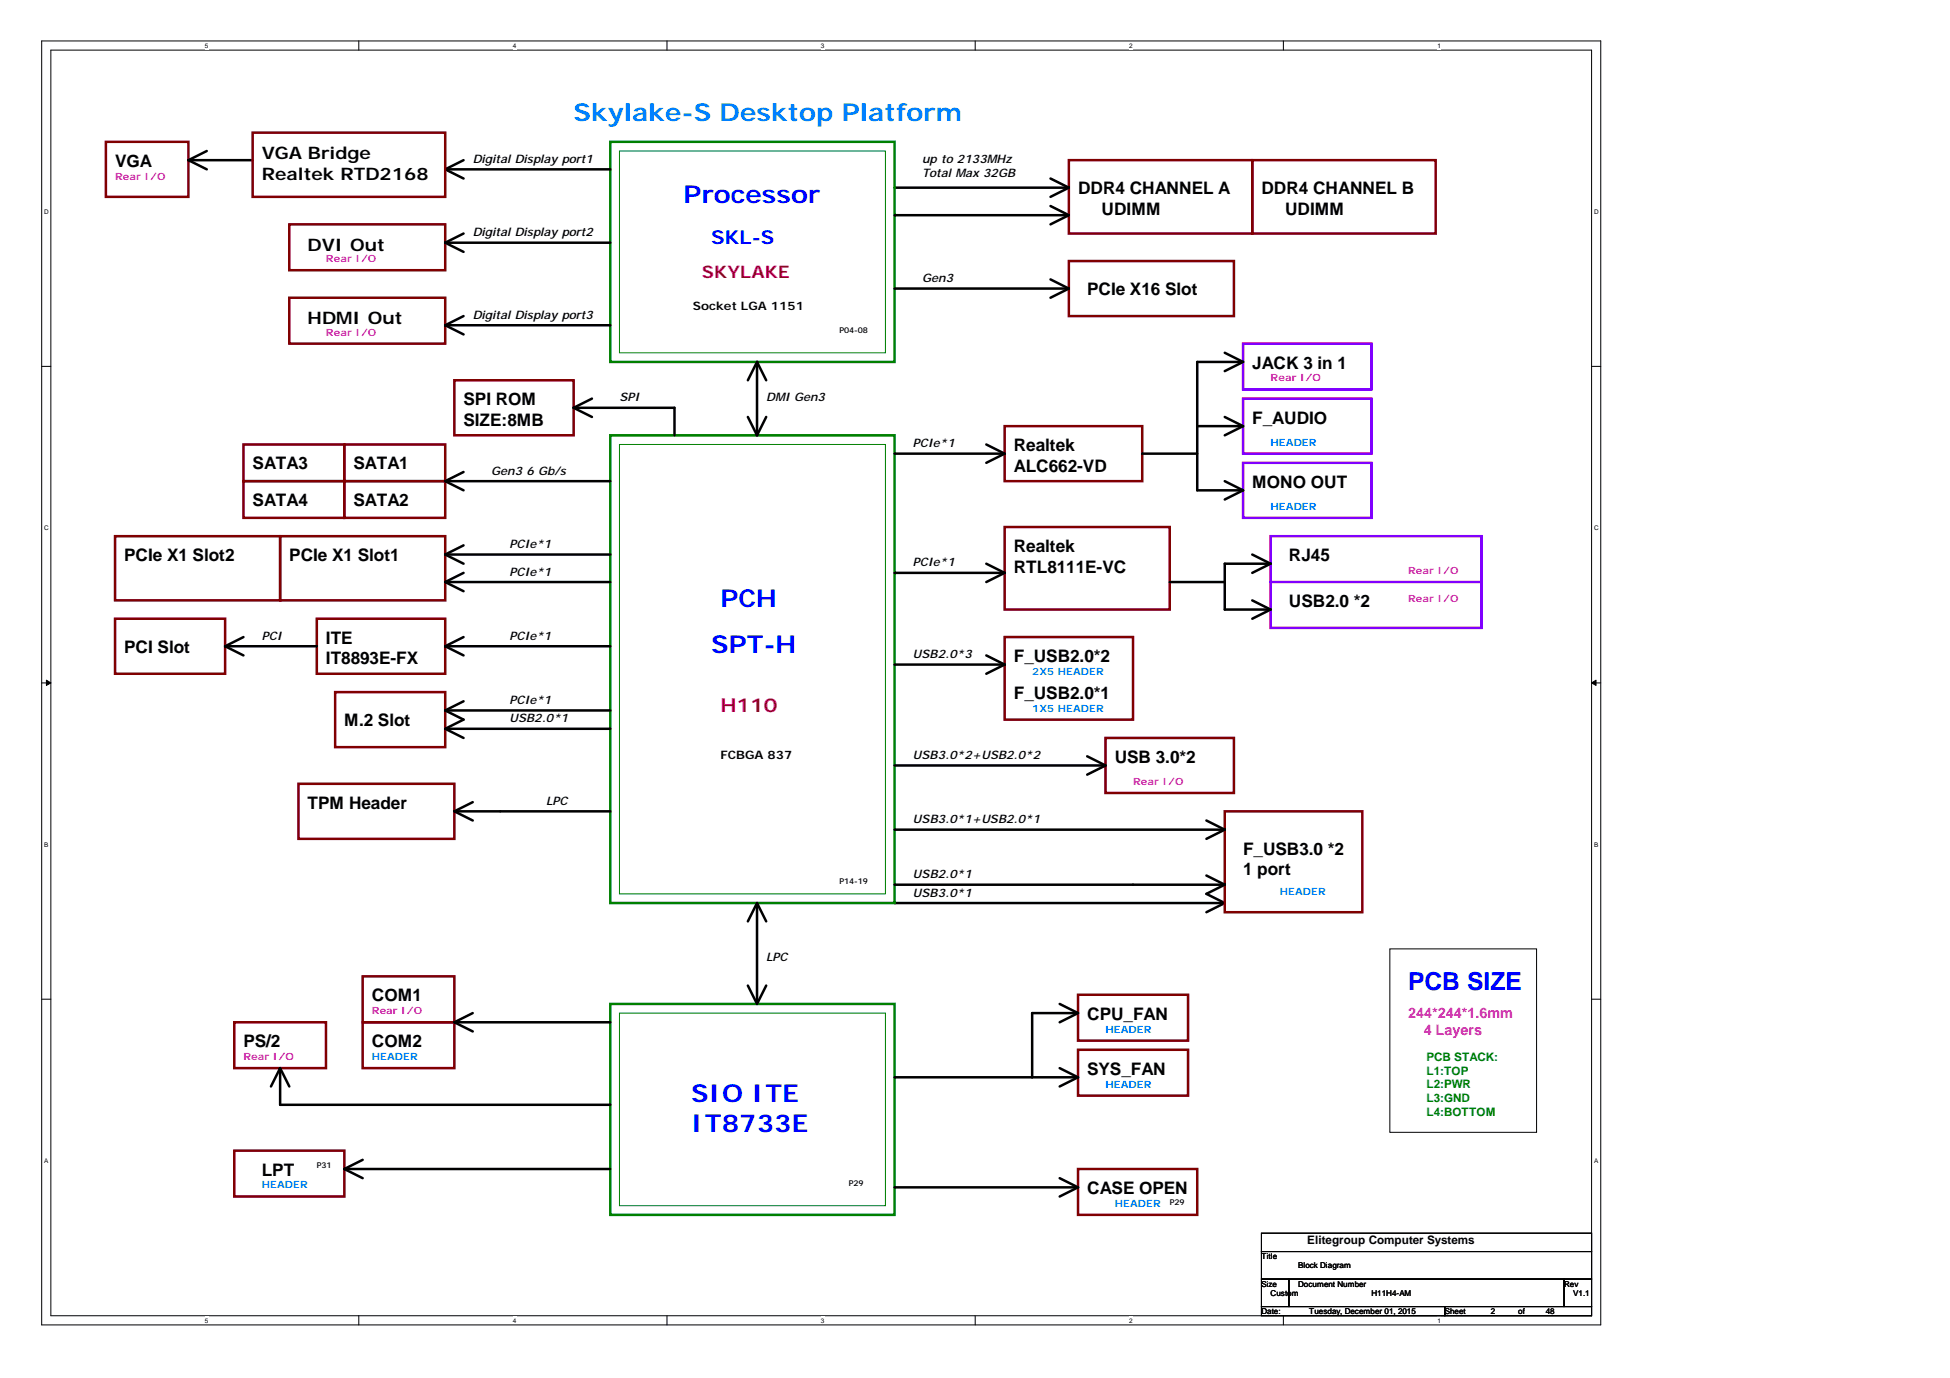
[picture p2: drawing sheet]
<svg xmlns="http://www.w3.org/2000/svg" width="297mm" height="210mm" viewBox="0 0 297 210" stroke-linecap="round" stroke-linejoin="round" font-family="sans-serif">
<path d="M6.3 6.2h237.5v195.6h-237.5zM7.7 7.6h234.7v192.8h-234.7z" fill="none" stroke="#000" stroke-width=".15"/>
<g fill="#fff">
<path d="M31.2 6.4h.5v1.1h-.5z"/>
<path d="M31.2 200.6h.5v1.1h-.5z"/>
</g>
<path d="M54.7 6.2v1.4M54.7 200.4v1.4" fill="none" stroke="#000" stroke-width=".15"/>
<g fill="#fff">
<path d="M78.1 6.4h.6v1.1h-.6z"/>
<path d="M78.1 200.6h.6v1.1h-.6z"/>
</g>
<path d="M101.6 6.2v1.4M101.6 200.4v1.4" fill="none" stroke="#000" stroke-width=".15"/>
<g fill="#fff">
<path d="M125.1 6.4h.5v1.1h-.5z"/>
<path d="M125.1 200.6h.5v1.1h-.5z"/>
</g>
<path d="M148.5 6.2v1.4M148.5 200.4v1.4" fill="none" stroke="#000" stroke-width=".15"/>
<g fill="#fff">
<path d="M172 6.4h.6v1.1h-.6z"/>
<path d="M172 200.6h.6v1.1h-.6z"/>
</g>
<path d="M195.5 6.2v1.4M195.5 200.4v1.4" fill="none" stroke="#000" stroke-width=".15"/>
<g fill="#fff">
<path d="M218.9 6.4h.6v1.1h-.6z"/>
<path d="M218.9 200.6h.6v1.1h-.6z"/>
<path d="M6.7 31.7h.8v1.1h-.8z"/>
<path d="M242.8 31.7h.7v1.1h-.7z"/>
<path d="M6.7 79.9h.8v1.1h-.8z"/>
<path d="M242.8 79.9h.7v1.1h-.7z"/>
</g>
<path d="M6.3 55.8h1.4M242.4 55.8h1.4" fill="none" stroke="#000" stroke-width=".15"/>
<g fill="#fff">
<path d="M6.7 128.1h.7v1.1h-.7z"/>
<path d="M242.8 128.1h.7v1.1h-.7z"/>
</g>
<path d="M6.3 104h1.4M242.4 104h1.4" fill="none" stroke="#000" stroke-width=".15"/>
<g fill="#000" stroke="#000" stroke-width=".15">
<path d="M7.1 103.6l.6 .4-.6 .4z" fill-rule="evenodd"/>
<path d="M242.4 104l.7-.4v.8z" fill-rule="evenodd"/>
</g>
<g fill="#fff">
<path d="M6.7 176.3h.7v1.1h-.7z"/>
<path d="M242.8 176.3h.7v1.1h-.7z"/>
</g>
<path d="M6.3 152.2h1.4M211.7 144.5h22.4v28h-22.4zM242.4 152.2h1.4M192.2 187.8h50.2v2.8h-50.2zM192.2 190.6h50.2v4.2h-50.2zM192.2 194.8h4.1v4.2h-4.1zM192.2 199h27.9v1.4h-27.9zM196.3 194.8h42v4.2h-42zM220.1 199h22.3v1.4h-22.3zM238.3 194.8h4.1v4.2h-4.1z" fill="none" stroke="#000" stroke-width=".15"/>
<g fill="none" stroke="#000" stroke-width=".38">
<path d="M28.7 24.4h9.8M28.7 24.4l2.8 1.4M31.5 23l-2.8 1.4M67.8 25.8h25.2M67.8 25.8l2.8 1.4M67.8 37h25.2M67.8 37l2.8 1.4M70.6 24.4l-2.8 1.4M70.6 35.6l-2.8 1.4M136.3 28.6h26.5M136.3 32.8h26.5M160 27.2l2.8 1.4"/>
<path d="M160 31.4l2.8 1.4M162.8 28.6l-2.8 1.4M162.8 32.8l-2.8 1.4M67.8 49.5h25.2M67.8 49.5l2.8 1.4M70.6 48.1l-2.8 1.4M115.3 55.1v11.2M115.3 55.1l1.4 2.8M115.3 55.1l-1.4 2.8M136.3 44h26.5M160 42.6l2.8 1.4M162.8 44l-2.8 1.4"/>
<path d="M186.6 53.7l2.8 1.4M189.4 55.1h-7v19.6h7M189.4 55.1l-2.8 1.4M67.8 73.3h25.2M67.8 73.3l2.8 1.4M70.6 71.9l-2.8 1.4M87.4 62.1h15.3v4.2M87.4 62.1l2.8 1.4M90.2 60.7l-2.8 1.4M113.9 63.5l1.4 2.8M116.7 63.5l-1.4 2.8M136.3 69.1h16.7"/>
<path d="M150.2 67.7l2.8 1.4M153 69.1l-2.8 1.4M174 69.1h8.4M182.4 64.9h7M186.6 63.5l2.8 1.4M186.6 73.3l2.8 1.4M189.4 64.9l-2.8 1.4M189.4 74.7l-2.8 1.4M34.3 98.4h14M34.3 98.4l2.8 1.4M37.1 97l-2.8 1.4M67.8 88.7h25.2"/>
<path d="M67.8 84.5h25.2M67.8 84.5l2.8 1.4M67.8 88.7l2.8 1.4M67.8 98.4h25.2M67.8 98.4l2.8 1.4M70.6 83.1l-2.8 1.4M70.6 87.3l-2.8 1.4M70.6 97l-2.8 1.4M136.3 87.3h16.7M150.2 85.9l2.8 1.4M150.2 99.8l2.8 1.4M153 87.3l-2.8 1.4"/>
<path d="M178.2 88.7h8.4M190.8 84.5l2.7 1.4M190.8 91.5l2.7 1.4M193.5 85.9h-6.9v7h6.9M193.5 85.9l-2.7 1.4M193.5 92.9l-2.7 1.3M67.8 108.2h25.2M67.8 108.2l2.8 1.4-2.8 1.4M67.8 111h25.2M67.8 111l2.8 1.4M70.6 106.8l-2.8 1.4M136.3 116.6h32.1"/>
<path d="M136.3 101.2h16.7M153 101.2l-2.8 1.4M165.6 115.2l2.8 1.4M168.4 116.6l-2.8 1.4M69.2 123.6h23.8M69.2 123.6l2.8 1.4M72 122.2l-2.8 1.4M115.3 137.6v15.3M115.3 137.6l1.4 2.7M115.3 137.6l-1.4 2.7M136.3 137.6h50.3M136.3 134.8h50.3"/>
<path d="M136.3 126.4h50.3M183.8 133.4l2.8 1.4M183.8 125l2.8 1.4M186.6 134.8l-2.8 1.4 2.8 1.4M186.6 137.6l-2.8 1.4M186.6 126.4l-2.8 1.4M69.2 155.7h23.8M69.2 155.7l2.8 1.4M72 154.3l-2.8 1.4M113.9 150.1l1.4 2.8M116.7 150.1l-1.4 2.8M161.4 152.9l2.8 1.4"/>
<path d="M164.2 154.3h-7v9.8M164.2 154.3l-2.8 1.4M42.7 162.7v5.6h50.3M42.7 162.7l1.4 2.8M42.7 162.7l-1.4 2.8M52.5 178.1h40.5M52.5 178.1l2.7 1.4M55.2 176.7l-2.7 1.4M136.3 164.1h27.9M161.4 162.7l2.8 1.4M161.4 179.5l2.8 1.4M164.2 164.1l-2.8 1.4"/>
<path d="M136.3 180.9h27.9M164.2 180.9l-2.8 1.4"/>
</g>
<path d="M93 21.6h43.3v33.5h-43.3zM93 66.3h43.3v71.3h-43.3zM93 152.9h43.3v32.2h-43.3z" fill="none" stroke="#008000" stroke-width=".38"/>
<g fill="none" stroke="#800000" stroke-width=".38">
<path d="M16.1 21.6h12.6v8.4h-12.6zM38.5 20.2h29.3v9.8h-29.3zM44.1 34.2h23.7v7h-23.7zM162.8 24.4h28v11.2h-28zM162.8 39.8h25.2v8.3h-25.2zM190.8 24.4h27.9v11.2h-27.9zM44.1 45.4h23.7v6.9h-23.7zM69.2 57.9h18.2v8.4h-18.2zM37.1 67.7h15.4v5.6h-15.4zM37.1 73.3h15.4v5.6h-15.4zM52.5 67.7h15.3v5.6h-15.3zM52.5 73.3h15.3v5.6h-15.3z"/>
<path d="M153 64.9h21v8.4h-21zM17.5 94.2h16.8v8.4h-16.8zM17.5 81.7h25.2v9.8h-25.2zM42.7 81.7h25.1v9.8h-25.1zM48.3 94.2h19.5v8.4h-19.5zM153 80.3h25.2v12.6h-25.2zM153 97h19.6v12.6h-19.6zM45.5 119.4h23.7v8.4h-23.7zM51.1 105.4h16.7v8.4h-16.7zM168.4 112.4h19.6v8.4h-19.6zM186.6 123.6h20.9v15.4h-20.9zM35.7 155.7h14v7h-14z"/>
<path d="M55.2 148.7h14v7h-14zM55.2 155.7h14v7h-14zM164.2 151.5h16.8v7h-16.8zM164.2 159.9h16.8v7h-16.8zM35.7 175.3h16.8v7h-16.8zM164.2 178.1h18.2v7h-18.2z"/>
</g>
<path d="M94.4 23h40.5v30.7h-40.5zM94.4 67.7h40.5v68.5h-40.5zM94.4 154.3h40.5v29.4h-40.5z" fill="none" stroke="#008000" stroke-width=".15"/>
<path d="M189.4 52.3h19.5v7h-19.5zM189.4 60.7h19.5v8.4h-19.5zM189.4 70.5h19.5v8.4h-19.5zM193.5 81.7h32.2v13.9h-32.2zM193.5 88.7h32.2" fill="none" stroke="#8000ff" stroke-width=".38"/>
<text font-size="3.8" fill="#0080ff" x="87.4" y="18.4">Skylake-S Desktop Platform</text>
<g font-size="3.8" fill="#00f">
<text x="104.1" y="31">Processor</text>
<text x="109.7" y="92.4">PCH</text>
<text x="108.3" y="99.4">SPT-H</text>
<text x="214.5" y="150.8">PCB SIZE</text>
<text x="105.3" y="167.9">SIO ITE</text>
<text x="105.3" y="172.4">IT8733E</text>
</g>
<text font-size="2.9" fill="#00f" x="108.3" y="37.1">SKL-S</text>
<text font-size="2.9" fill="#f00" x="109.7" y="108.4">H110</text>
<g font-size="2.6">
<text x="17.5" y="25.4">VGA</text>
<text x="39.9" y="24.2">VGA Bridge</text>
<text x="39.9" y="27.4">Realtek RTD2168</text>
<text x="164.2" y="29.6">DDR4 CHANNEL A</text>
<text x="192.2" y="29.6">DDR4 CHANNEL B</text>
<text x="167.8" y="32.7">UDIMM</text>
<text x="195.7" y="32.7">UDIMM</text>
<text x="46.9" y="38.2">DVI Out</text>
<text x="165.6" y="45">PCIe X16 Slot</text>
<text x="46.9" y="49.4">HDMI Out</text>
<text x="190.8" y="56.1">JACK 3 in 1</text>
<text x="70.6" y="61.7">SPI ROM</text>
<text x="70.6" y="64.9">SIZE:8MB</text>
<text x="190.8" y="64.5">F_AUDIO</text>
<text x="38.5" y="71.5">SATA3</text>
<text x="53.8" y="71.5">SATA1</text>
<text x="154.4" y="68.7">Realtek</text>
<text x="154.4" y="71.9">ALC662-VD</text>
<text x="38.5" y="77.1">SATA4</text>
<text x="53.8" y="77.1">SATA2</text>
<text x="190.8" y="74.3">MONO OUT</text>
<text x="18.9" y="85.5">PCIe X1 Slot2</text>
<text x="44.1" y="85.5">PCIe X1 Slot1</text>
<text x="154.4" y="84.1">Realtek</text>
<text x="154.4" y="87.2">RTL8111E-VC</text>
<text x="196.3" y="85.5">RJ45</text>
<text x="196.3" y="92.5">USB2.0 *2</text>
<text x="18.9" y="99.5">PCI Slot</text>
<text x="49.7" y="98.1">ITE</text>
<text x="49.7" y="101.2">IT8893E-FX</text>
<text x="154.4" y="100.9">F_USB2.0*2</text>
<text x="154.4" y="106.4">F_USB2.0*1</text>
<text x="52.5" y="110.6">M.2 Slot</text>
<text x="169.8" y="116.2">USB 3.0*2</text>
<text x="46.9" y="123.2">TPM Header</text>
<text x="189.4" y="130.2">F_USB3.0 *2</text>
<text x="189.4" y="133.3">1 port</text>
<text x="56.6" y="152.5">COM1</text>
<text x="165.6" y="155.3">CPU_FAN</text>
<text x="37.1" y="159.5">PS/2</text>
<text x="56.6" y="159.5">COM2</text>
<text x="165.6" y="163.7">SYS_FAN</text>
<text x="39.9" y="179.1">LPT</text>
<text x="165.6" y="181.9">CASE OPEN</text>
</g>
<text font-size="2.6" fill="#f00" x="106.9" y="42.4">SKYLAKE</text>
<g font-size="2.2" fill="#f0f">
<text x="214.5" y="155">244*244*1.6mm</text>
<text x="216.9" y="157.7">4 Layers</text>
</g>
<g font-size="1.8">
<text x="72" y="24.8">Digital Display port1</text>
<text x="140.5" y="24.8">up to 2133MHz</text>
<text x="140.5" y="27">Total Max 32GB</text>
<text x="72" y="36">Digital Display port2</text>
<text x="105.5" y="47.2">Socket LGA 1151</text>
<text x="140.5" y="43">Gen3</text>
<text x="72" y="48.6">Digital Display port3</text>
<text x="94.4" y="61.1">SPI</text>
<text x="116.7" y="61.1">DMI Gen3</text>
<text x="139.1" y="68.1">PCIe*1</text>
<text x="74.8" y="72.3">Gen3</text>
<text x="80.2" y="72.3">6 Gb/s</text>
<text x="77.6" y="83.5">PCIe*1</text>
<text x="77.6" y="87.7">PCIe*1</text>
<text x="139.1" y="86.3">PCIe*1</text>
<text x="39.9" y="97.5">PCI</text>
<text x="77.6" y="97.5">PCIe*1</text>
<text x="139.1" y="100.3">USB2.0*3</text>
<text x="77.6" y="107.2">PCIe*1</text>
<text x="77.6" y="110">USB2.0*1</text>
<text x="109.7" y="115.6">FCBGA 837</text>
<text x="139.1" y="115.6">USB3.0*2+USB2.0*2</text>
<text x="83.2" y="122.6">LPC</text>
<text x="139.1" y="125.4">USB3.0*1+USB2.0*1</text>
<text x="139.1" y="136.6">USB3.0*1</text>
<text x="139.1" y="133.8">USB2.0*1</text>
<text x="116.7" y="146.4">LPC</text>
<text x="199.1" y="189.5">Elitegroup Computer Systems</text>
</g>
<g font-size="1.8" fill="#008000">
<text x="217.3" y="161.6">PCB STACK:</text>
<text x="217.3" y="163.7">L1:TOP</text>
<text x="217.3" y="165.8">L2:PWR</text>
<text x="217.3" y="167.9">L3:GND</text>
<text x="217.3" y="170">L4:BOTTOM</text>
</g>
<g font-size="1.5" fill="#f0f">
<text x="17.5" y="27.4">Rear I/O</text>
<text x="49.7" y="39.9">Rear I/O</text>
<text x="49.7" y="51.1">Rear I/O</text>
<text x="193.5" y="58.1">Rear I/O</text>
<text x="214.5" y="87.4">Rear I/O</text>
<text x="214.5" y="91.6">Rear I/O</text>
<text x="172.6" y="119.6">Rear I/O</text>
<text x="56.6" y="154.5">Rear I/O</text>
<text x="37.1" y="161.5">Rear I/O</text>
</g>
<g font-size="1.5" fill="#0080ff">
<text x="193.5" y="67.9">HEADER</text>
<text x="193.5" y="77.7">HEADER</text>
<text x="157.2" y="102.8">2X5 HEADER</text>
<text x="157.2" y="108.4">1X5 HEADER</text>
<text x="194.9" y="136.3">HEADER</text>
<text x="56.6" y="161.5">HEADER</text>
<text x="168.4" y="157.3">HEADER</text>
<text x="168.4" y="165.7">HEADER</text>
<text x="39.9" y="181">HEADER</text>
<text x="169.8" y="183.8">HEADER</text>
</g>
<g font-size="1.2">
<text x="127.9" y="50.8">P04-08</text>
<text x="127.9" y="134.6">P14-19</text>
<text x="48.3" y="177.9">P31</text>
<text x="129.3" y="180.7">P29</text>
<text x="178.2" y="183.5">P29</text>
<text x="192.2" y="191.8">Title</text>
<text x="192.2" y="196">Size</text>
<text x="193.5" y="197.4">Custom</text>
<text x="197.7" y="193.2">Block Diagram</text>
<text x="197.7" y="196">Document Number</text>
<text x="208.9" y="197.4">H11H4-AM</text>
<text x="238.3" y="196">Rev</text>
<text x="239.6" y="197.4">V1.1</text>
<text x="192.2" y="200.2">Date:</text>
<text x="199.4" y="200.2">Tuesday, December 01, 2015</text>
<text x="220.1" y="200.2">Sheet</text>
<text x="227.1" y="200.2">2</text>
<text x="231.3" y="200.2">of</text>
<text x="235.5" y="200.2">48</text>
</g>
<g font-size="1">
<text x="31.2" y="7.3">5</text>
<text x="78.1" y="7.3">4</text>
<text x="125.1" y="7.3">3</text>
<text x="172" y="7.3">2</text>
<text x="218.9" y="7.3">1</text>
<text x="6.7" y="32.6">D</text>
<text x="242.8" y="32.6">D</text>
<text x="6.7" y="80.8">C</text>
<text x="242.8" y="80.8">C</text>
<text x="6.7" y="129">B</text>
<text x="242.8" y="129">B</text>
<text x="6.7" y="177.2">A</text>
<text x="242.8" y="177.2">A</text>
<text x="31.2" y="201.5">5</text>
<text x="78.1" y="201.5">4</text>
<text x="125.1" y="201.5">3</text>
<text x="172" y="201.5">2</text>
<text x="218.9" y="201.5">1</text>
</g>
</svg>
